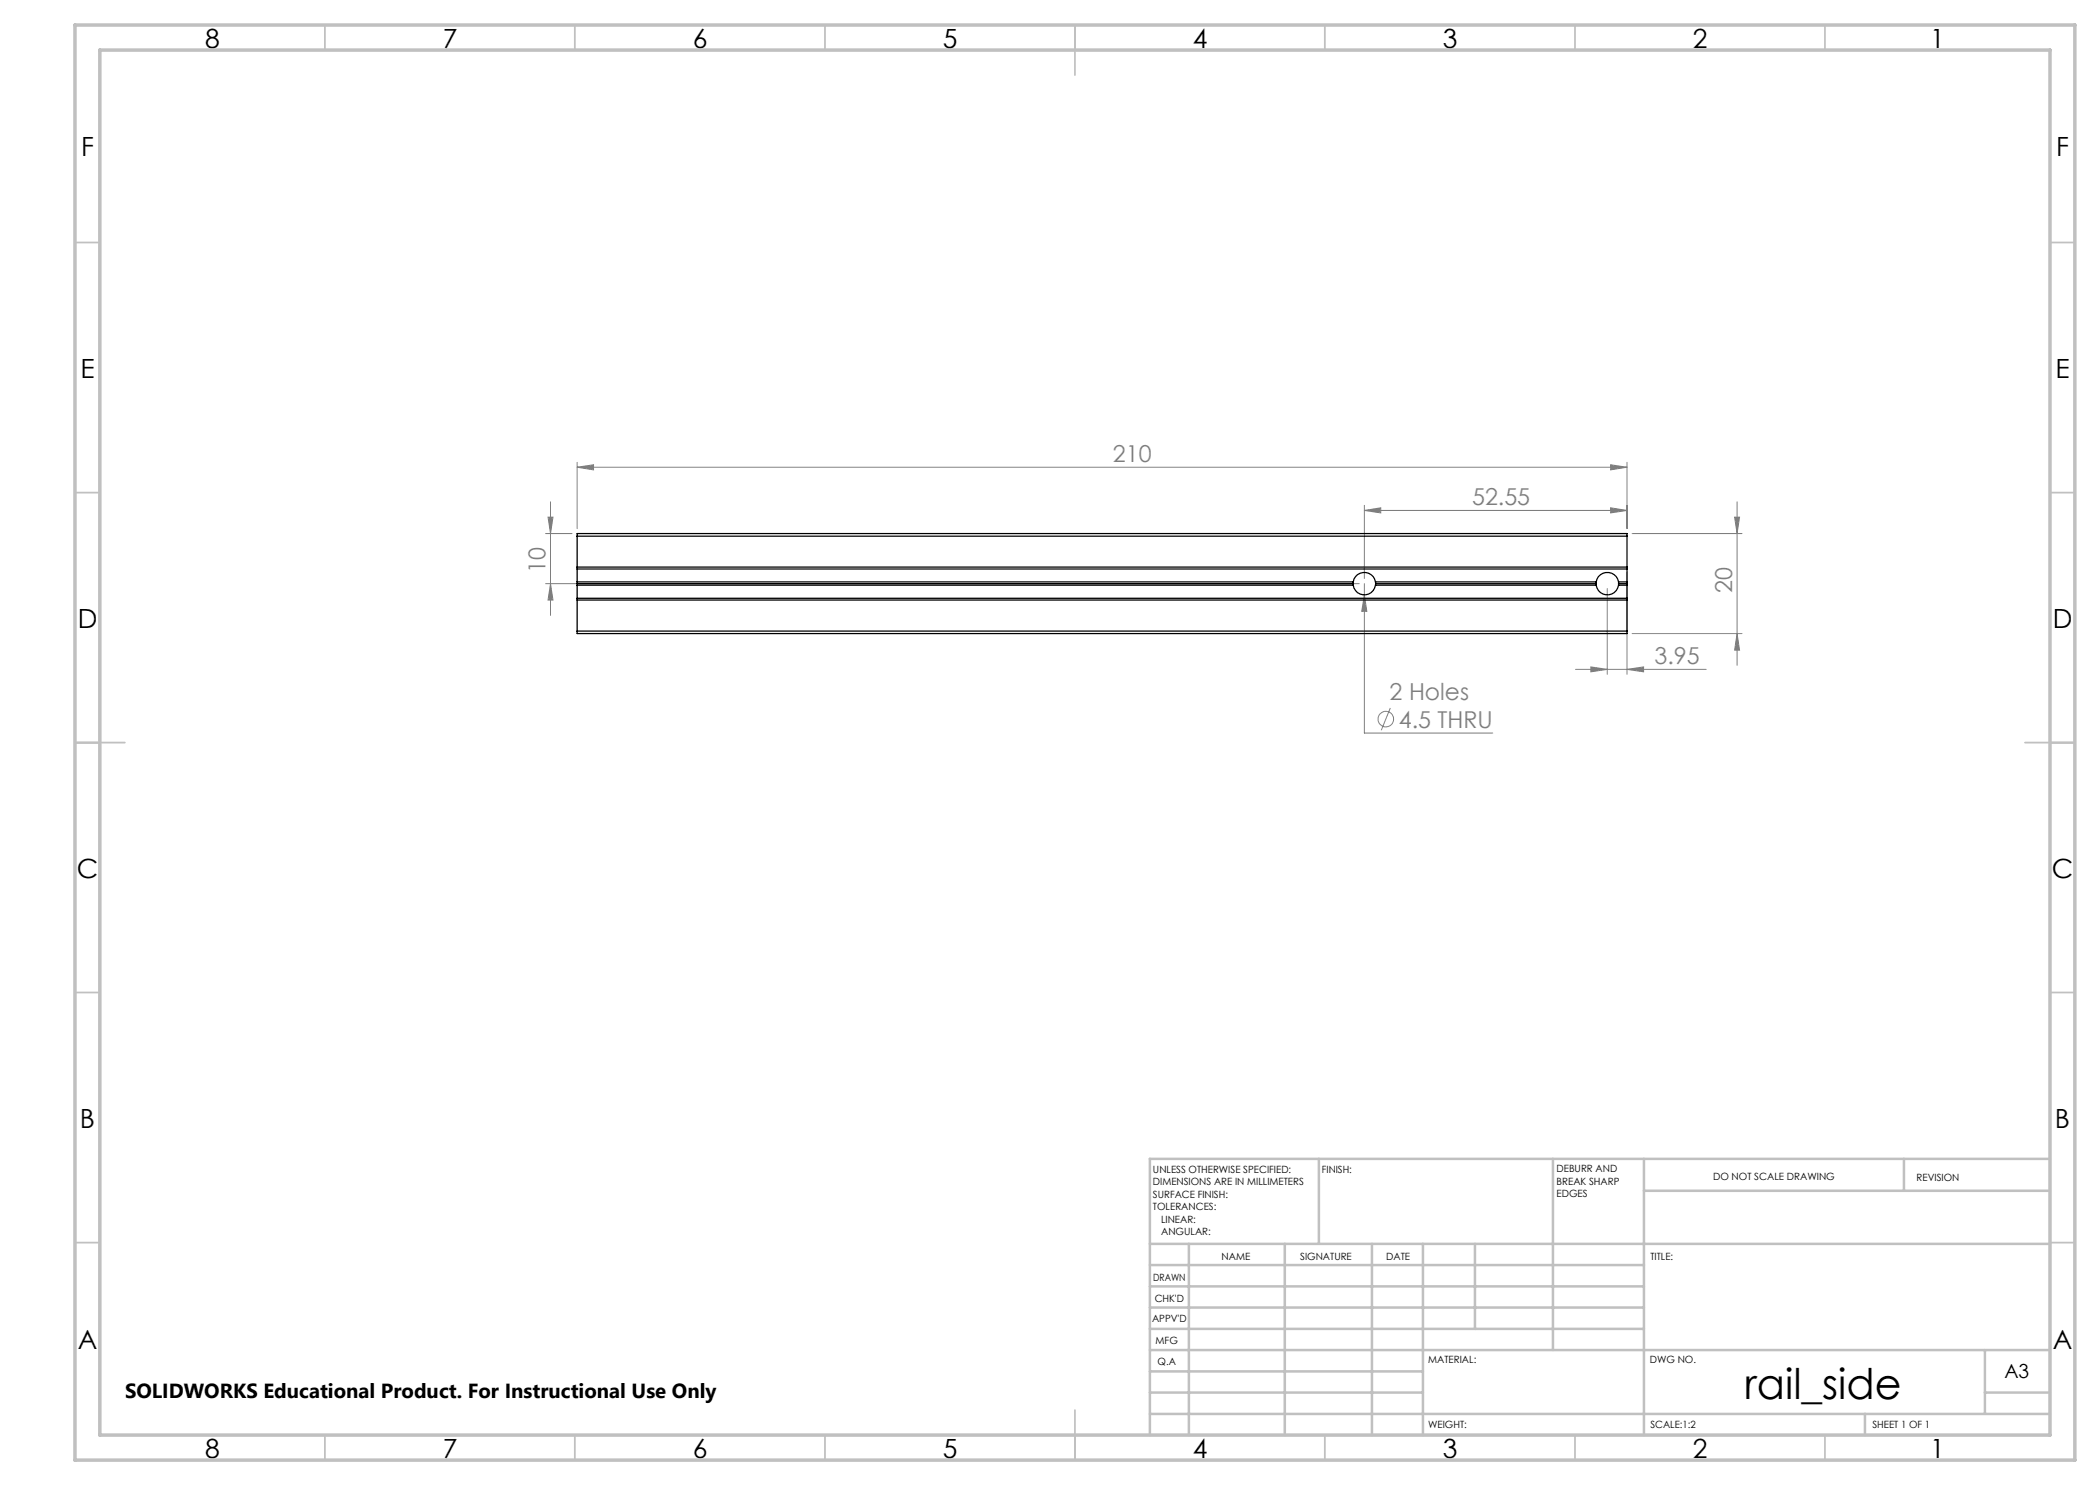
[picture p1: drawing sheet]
<svg xmlns="http://www.w3.org/2000/svg" width="420mm" height="297mm" viewBox="0 0 420 297" stroke-linecap="round" stroke-linejoin="round" font-family="sans-serif">
<g fill="none" stroke="#808080" stroke-width=".2">
<path d="M115.4 93.4l3.3-.4v1zM115.4 92.5v13.2M115.4 93.4h210M322.1 93l3.3 .4-3.3 .6zM325.4 92.5v13.2M109.1 116.7h162.8M109.1 106.7h5.3M109.6 103.4h1l-.5 3.3zM110.1 100.4v22.7M110.1 116.7l.5 3.3h-1zM272.9 119l.5 3.3h-1.1zM272.9 116.7v29.9h25.7"/>
<path d="M272.9 102.1l3.3-.5v1zM272.9 101.1v14.6M272.9 102.1h52.5M321.5 117.7v17.2M322.1 101.6l3.3 .5-3.3 .5zM325.4 114.4v20.5M326.4 106.7h22M346.9 103.4h1l-.5 3.3zM347.4 100.4v32.7M315.1 133.9h26.1M318.2 133.4l3.3 .5-3.3 .5zM325.4 133.9l3.3-.5v1z"/>
<path d="M326.4 126.7h22M347.4 126.7l.5 3.3h-1zM278.1 141.6l-1.8 4.4"/>
<circle cx="277.2" cy="143.8" r="1.55"/>
</g>
<g fill="none" stroke="#c0c0c0" stroke-width=".35">
<path d="M65 5v5M115 5v5M165 5v5M215 5v10M265 5v5M315 5v5M365 5v5M15 48.5h5M410 48.5h5M15 98.5h5M410 98.5h5M15 148.5h10"/>
<path d="M405 148.5h10M15 198.5h5M410 198.5h5M15 248.5h5M410 248.5h5M65 287v5M115 287v5M165 287v5M215 282v10M265 287v5M315 287v5M365 287v5"/>
</g>
<g fill="none" stroke="#c0c0c0" stroke-width=".5">
<path d="M263.8 231.8v17M310.6 231.8v38.2M328.8 231.8v55.2M328.8 238.2h81.2M380.8 231.8v6.4M410 231.8h-180v55.2M230 248.8h180M230 257.3h98.8M230 253h98.8M237.8 248.8v38.2M257 248.8v38.2M274.4 248.8v38.2"/>
<path d="M284.6 248.8v38.2M295 248.8v17M230 265.8h98.8M230 261.5h98.8M230 278.5h54.6M230 274.3h54.6M230 270h180M397 278.5h13M397 270v12.8M230 282.8h180M373 282.8v4.2"/>
</g>
<path d="M15 5h400v287h-400zM20 10h390v277h-390z" fill="none" stroke="#c0c0c0" stroke-width=".7"/>
<g fill="#808080">
<path d="M272.9 119l.5 3.3h-1.1z"/>
<path d="M110.1 116.7l.5 3.3h-1zM109.6 103.4h1l-.5 3.3z"/>
<path d="M346.9 103.4h1l-.5 3.3zM347.4 126.7l.5 3.3h-1z"/>
<path d="M115.4 93.4l3.3-.4v1zM322.1 93l3.3 .4-3.3 .6zM272.9 102.1l3.3-.5v1zM322.1 101.6l3.3 .5-3.3 .5zM318.2 133.4l3.3 .5-3.3 .5zM325.4 133.9l3.3-.5v1z"/>
</g>
<g fill="none" stroke="#000" stroke-width=".25">
<path d="M115.4 107.2v-.5h210v.5M115.4 107.2h210M115.4 113.4h210M115.4 107.2v19M115.4 113.8h210M115.4 119.7h210M115.4 117h155.3M115.4 116.7h155.2M115.4 116.4h155.3M270.6 116.7l.1 .3M270.7 117a2.25 2.25 0 0 0 2.2 2 2.25 2.25 0 0 0 2.2-2M270.7 116.4a2.25 2.25 0 0 1 2.2-1.9 2.25 2.25 0 0 1 2.2 1.9"/>
<path d="M270.7 116.4l-.1 .3M275.1 116.4v.3M275.1 117h44.1M275.1 116.4h44.1M275.1 116.7v.3M275.1 116.7h44.1M319.2 117a2.27 2.27 0 0 0 2.3 2 2.27 2.27 0 0 0 2.2-2M319.2 116.4a2.27 2.27 0 0 1 2.3-1.9 2.27 2.27 0 0 1 2.2 1.9M319.2 116.7v.3M319.2 116.4v.3M323.7 116.7v.3M323.7 116.4v.3"/>
<path d="M323.7 117h1.7M323.7 116.7h1.7M323.7 116.4h1.7M325.4 107.2v19M115.4 126.2v.5h210v-.5M115.4 126.2h210M115.4 120h210"/>
</g>
<text font-size="8.5" x="348.9" y="279.7">rail_side</text>
<g font-size="5.3">
<text x="41" y="9.5">8</text>
<text x="88.5" y="9.5">7</text>
<text x="138.5" y="9.5">6</text>
<text x="188.5" y="9.5">5</text>
<text x="238.5" y="9.5">4</text>
<text x="288.5" y="9.5">3</text>
<text x="338.5" y="9.5">2</text>
<text x="386" y="9.5">1</text>
<text x="16.2" y="31.3">F</text>
<text x="411.2" y="31.3">F</text>
<text x="16.1" y="75.5">E</text>
<text x="411.1" y="75.5">E</text>
<text x="15.5" y="125.5">D</text>
<text x="410.5" y="125.5">D</text>
<text x="15.4" y="175.5">C</text>
<text x="410.4" y="175.5">C</text>
<text x="16" y="225.5">B</text>
<text x="411" y="225.5">B</text>
<text x="15.5" y="269.8">A</text>
<text x="410.5" y="269.8">A</text>
<text x="41" y="291.5">8</text>
<text x="88.5" y="291.5">7</text>
<text x="138.5" y="291.5">6</text>
<text x="188.5" y="291.5">5</text>
<text x="238.5" y="291.5">4</text>
<text x="288.5" y="291.5">3</text>
<text x="338.5" y="291.5">2</text>
<text x="386" y="291.5">1</text>
</g>
<g font-size="4.7" fill="#808080">
<text x="222.6" y="92.4">210</text>
<text x="294.4" y="101.1">52.55</text>
<text x="109.1" y="114.6" transform="rotate(-90 109.1 114.6)">10</text>
<text x="346.4" y="118.6" transform="rotate(-90 346.4 118.6)">20</text>
<text x="330.9" y="132.8">3.95</text>
<text x="277.9" y="140">2 Holes</text>
<text x="279.8" y="145.5">4.5 THRU</text>
</g>
<text font-size="4.1" x="25" y="279.6">SOLIDWORKS Educational Product. For Instructional Use Only</text>
<text font-size="3.9" x="400.9" y="275.5">A3</text>
<g font-size="2">
<text x="230.6" y="234.6">UNLESS OTHERWISE SPECIFIED:</text>
<text x="230.6" y="237.1">DIMENSIONS ARE IN MILLIMETERS</text>
<text x="230.6" y="239.6">SURFACE FINISH:</text>
<text x="264.4" y="234.6">FINISH:</text>
<text x="311.3" y="234.5">DEBURR AND</text>
<text x="311.3" y="237">BREAK SHARP</text>
<text x="311.3" y="239.5">EDGES</text>
<text x="342.6" y="236">DO NOT SCALE DRAWING</text>
<text x="383.3" y="236.2">REVISION</text>
<text x="230.6" y="242.1">TOLERANCES:</text>
<text x="232.2" y="244.6">LINEAR:</text>
<text x="232.2" y="247.1">ANGULAR:</text>
<text x="244.3" y="252">NAME</text>
<text x="260" y="251.9">SIGNATURE</text>
<text x="277.2" y="251.9">DATE</text>
<text x="330.1" y="251.9">TITLE:</text>
<text x="230.6" y="256.1">DRAWN</text>
<text x="230.9" y="260.3">CHK'D</text>
<text x="230.4" y="264.4">APPV'D</text>
<text x="231.1" y="268.8">MFG</text>
<text x="231.5" y="273">Q.A</text>
<text x="285.6" y="272.5">MATERIAL:</text>
<text x="330" y="272.5">DWG NO.</text>
<text x="285.6" y="285.5">WEIGHT:</text>
<text x="330.1" y="285.6">SCALE:1:2</text>
<text x="374.5" y="285.6">SHEET 1 OF 1</text>
</g>
</svg>
